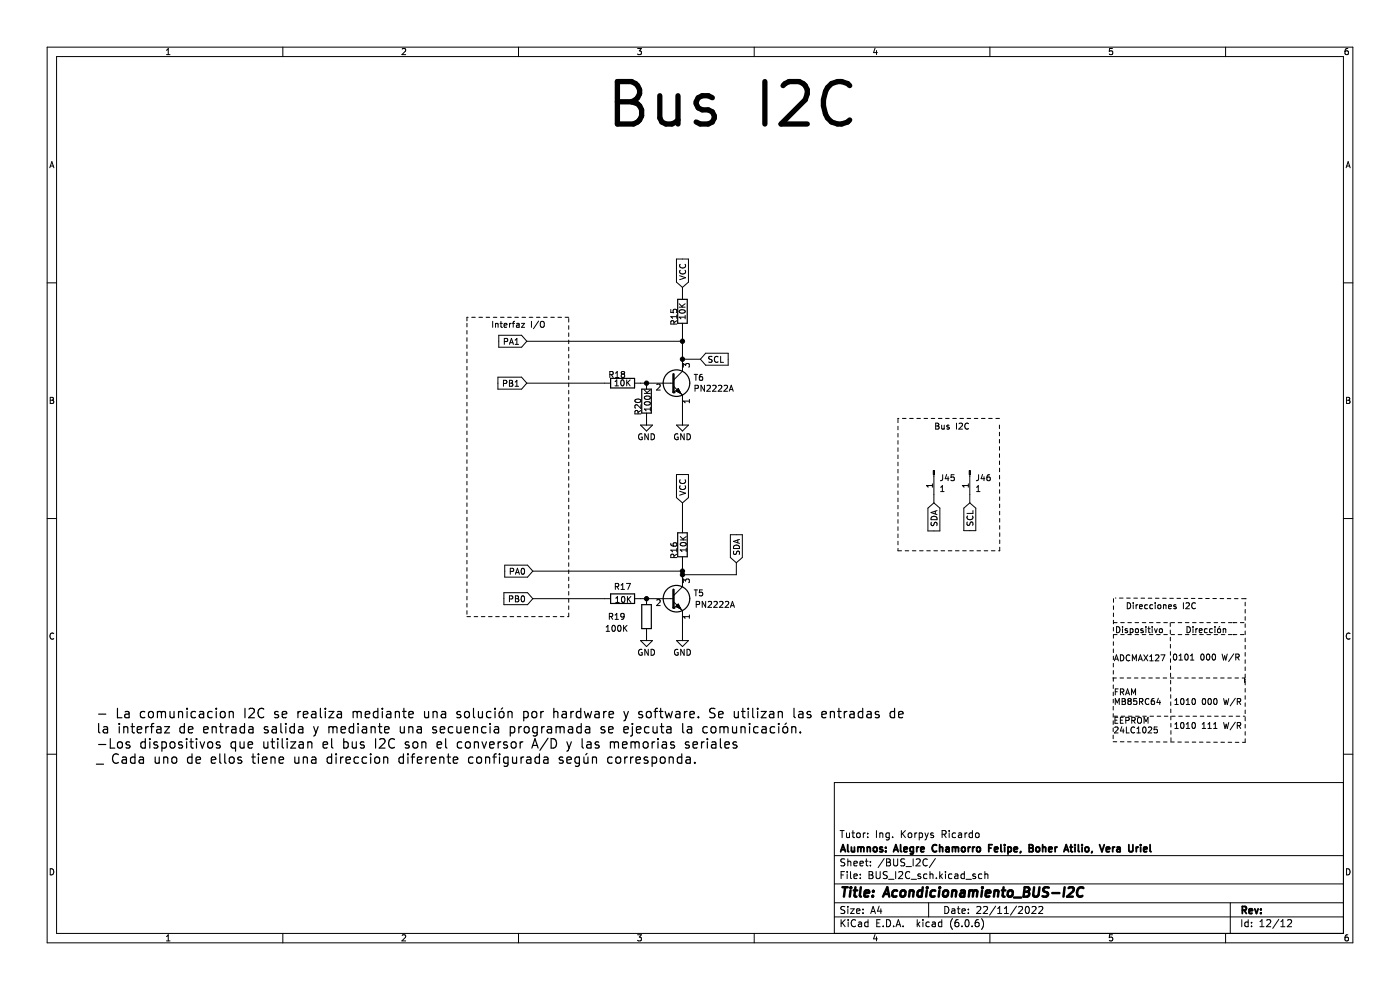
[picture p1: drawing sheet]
(kicad_sch (version 20211123) (generator eeschema)

 (paper "A4")

 (title_block
  (title "Acondicionamiento_BUS-I2C")
  (date "22/11/2022")
  (company "Alumnos: Alegre Chamorro Felipe, Boher Atilio, Vera Uriel")
  (comment 1 "Tutor: Ing. Korpys Ricardo"))

 (lib_symbols
  (symbol "Connector:Conn_01x01_Male" (pin_names (offset 1.016) hide) (in_bom yes) (on_board yes)
   (property "Reference" "J" (id 0) (at 0 2.54 0) (effects (font (size 1.27 1.27))))
   (property "Value" "Conn_01x01_Male" (id 1) (at 0 -2.54 0) (effects (font (size 1.27 1.27))))
   (property "Footprint" "" (id 2) (at 0 0 0) (effects (font (size 1.27 1.27)) hide))
   (property "Datasheet" "~" (id 3) (at 0 0 0) (effects (font (size 1.27 1.27)) hide))
   (symbol "Conn_01x01_Male_1_1"
    (polyline (pts (xy 1.27 0) (xy 0.8636 0)) (stroke (width 0.1524) (type default) (color 0 0 0 0)) (fill (type none)))
    (rectangle (start 0.8636 0.127) (end 0 -0.127) (stroke (width 0.1524) (type default) (color 0 0 0 0)) (fill (type outline)))
    (pin passive line (at 5.08 0 180) (length 3.81) (name "Pin_1" (effects (font (size 1.27 1.27)))) (number "1" (effects (font (size 1.27 1.27)))))))
  (symbol "Device:R" (pin_numbers hide) (pin_names (offset 0)) (in_bom yes) (on_board yes)
   (property "Reference" "R" (id 0) (at 2.032 0 90) (effects (font (size 1.27 1.27))))
   (property "Value" "R" (id 1) (at 0 0 90) (effects (font (size 1.27 1.27))))
   (property "Footprint" "" (id 2) (at -1.778 0 90) (effects (font (size 1.27 1.27)) hide))
   (property "Datasheet" "~" (id 3) (at 0 0 0) (effects (font (size 1.27 1.27)) hide))
   (symbol "R_0_1"
    (rectangle (start -1.016 -2.54) (end 1.016 2.54) (stroke (width 0.254) (type default) (color 0 0 0 0)) (fill (type none))))
   (symbol "R_1_1"
    (pin passive line (at 0 3.81 270) (length 1.27) (name "~" (effects (font (size 1.27 1.27)))) (number "1" (effects (font (size 1.27 1.27)))))
    (pin passive line (at 0 -3.81 90) (length 1.27) (name "~" (effects (font (size 1.27 1.27)))) (number "2" (effects (font (size 1.27 1.27)))))))
  (symbol "Transistor_BJT:PN2222A" (pin_names (offset 0) hide) (in_bom yes) (on_board yes)
   (property "Reference" "Q" (id 0) (at 5.08 1.905 0) (effects (font (size 1.27 1.27)) (justify left)))
   (property "Value" "PN2222A" (id 1) (at 5.08 0 0) (effects (font (size 1.27 1.27)) (justify left)))
   (property "Footprint" "Package_TO_SOT_THT:TO-92_Inline" (id 2) (at 5.08 -1.905 0) (effects (font (size 1.27 1.27) italic) (justify left) hide))
   (property "Datasheet" "https://www.onsemi.com/pub/Collateral/PN2222-D.PDF" (id 3) (at 0 0 0) (effects (font (size 1.27 1.27)) (justify left) hide))
   (symbol "PN2222A_0_1"
    (polyline (pts (xy 0 0) (xy 0.635 0)) (stroke (width 0) (type default) (color 0 0 0 0)) (fill (type none)))
    (polyline (pts (xy 2.54 -2.54) (xy 0.635 -0.635)) (stroke (width 0) (type default) (color 0 0 0 0)) (fill (type none)))
    (polyline (pts (xy 2.54 2.54) (xy 0.635 0.635)) (stroke (width 0) (type default) (color 0 0 0 0)) (fill (type none)))
    (polyline (pts (xy 0.635 1.905) (xy 0.635 -1.905) (xy 0.635 -1.905)) (stroke (width 0.508) (type default) (color 0 0 0 0)) (fill (type none)))
    (polyline (pts (xy 2.413 -2.413) (xy 1.905 -1.905) (xy 1.905 -1.905)) (stroke (width 0) (type default) (color 0 0 0 0)) (fill (type none)))
    (polyline (pts (xy 1.143 -1.651) (xy 1.651 -1.143) (xy 2.159 -2.159) (xy 1.143 -1.651) (xy 1.143 -1.651)) (stroke (width 0) (type default) (color 0 0 0 0)) (fill (type outline)))
    (circle (center 1.27 0) (radius 2.8194) (stroke (width 0.254) (type default) (color 0 0 0 0)) (fill (type none))))
   (symbol "PN2222A_1_1"
    (pin passive line (at 2.54 -5.08 90) (length 2.54) (name "E" (effects (font (size 1.27 1.27)))) (number "1" (effects (font (size 1.27 1.27)))))
    (pin input line (at -5.08 0 0) (length 5.08) (name "B" (effects (font (size 1.27 1.27)))) (number "2" (effects (font (size 1.27 1.27)))))
    (pin passive line (at 2.54 5.08 270) (length 2.54) (name "C" (effects (font (size 1.27 1.27)))) (number "3" (effects (font (size 1.27 1.27)))))))
  (symbol "power:GND" (power) (pin_names (offset 0)) (in_bom yes) (on_board yes)
   (property "Reference" "#PWR" (id 0) (at 0 -6.35 0) (effects (font (size 1.27 1.27)) hide))
   (property "Value" "GND" (id 1) (at 0 -3.81 0) (effects (font (size 1.27 1.27))))
   (property "Footprint" "" (id 2) (at 0 0 0) (effects (font (size 1.27 1.27)) hide))
   (property "Datasheet" "" (id 3) (at 0 0 0) (effects (font (size 1.27 1.27)) hide))
   (symbol "GND_0_1"
    (polyline (pts (xy 0 0) (xy 0 -1.27) (xy 1.27 -1.27) (xy 0 -2.54) (xy -1.27 -1.27) (xy 0 -1.27)) (stroke (width 0) (type default) (color 0 0 0 0)) (fill (type none))))
   (symbol "GND_1_1"
    (pin power_in line (at 0 0 270) (length 0) hide (name "GND" (effects (font (size 1.27 1.27)))) (number "1" (effects (font (size 1.27 1.27))))))))

 (junction (at 144.78 76.2) (diameter 0) (color 0 0 0 0))
 (junction (at 137.16 81.28) (diameter 0) (color 0 0 0 0))
 (junction (at 137.16 127) (diameter 0) (color 0 0 0 0))
 (junction (at 144.78 72.39) (diameter 0) (color 0 0 0 0))
 (junction (at 144.78 121.158) (diameter 0) (color 0 0 0 0))
 (junction (at 144.78 121.92) (diameter 0) (color 0 0 0 0))

 (wire (pts (xy 144.78 76.2) (xy 148.59 76.2)) (stroke (width 0) (type default) (color 0 0 0 0)))
 (polyline (pts (xy 99.06 130.81) (xy 120.65 130.81)) (stroke (width 0) (type default) (color 0 0 0 0)))
 (polyline (pts (xy 236.22 127) (xy 236.1531 157.3463)) (stroke (width 0) (type default) (color 0 0 0 0)))
 (polyline (pts (xy 261.62 132.08) (xy 264.16 132.08)) (stroke (width 0) (type default) (color 0 0 0 0)))

 (wire (pts (xy 113.03 121.158) (xy 144.78 121.158)) (stroke (width 0) (type default) (color 0 0 0 0)))
 (wire (pts (xy 144.78 121.158) (xy 144.78 121.92)) (stroke (width 0) (type default) (color 0 0 0 0)))
 (wire (pts (xy 205.74 106.68) (xy 205.74 104.902)) (stroke (width 0) (type default) (color 0 0 0 0)))
 (polyline (pts (xy 264.0198 144.78) (xy 264.2839 143.6131)) (stroke (width 0) (type default) (color 0 0 0 0)))
 (polyline (pts (xy 236.3354 151.9296) (xy 264.1155 151.9296)) (stroke (width 0) (type default) (color 0 0 0 0)))
 (polyline (pts (xy 236.22 132.08) (xy 261.62 132.08)) (stroke (width 0) (type default) (color 0 0 0 0)))
 (polyline (pts (xy 190.5 116.84) (xy 212.09 116.84)) (stroke (width 0) (type default) (color 0 0 0 0)))
 (polyline (pts (xy 264.16 157.48) (xy 264.16 127)) (stroke (width 0) (type default) (color 0 0 0 0)))
 (polyline (pts (xy 248.2627 132.1318) (xy 248.4192 157.48)) (stroke (width 0) (type default) (color 0 0 0 0)))
 (polyline (pts (xy 236.1531 157.3463) (xy 264.16 157.48)) (stroke (width 0) (type default) (color 0 0 0 0)))
 (polyline (pts (xy 264.0198 143.8244) (xy 264.0198 144.78)) (stroke (width 0) (type default) (color 0 0 0 0)))

 (wire (pts (xy 135.89 81.28) (xy 137.16 81.28)) (stroke (width 0) (type default) (color 0 0 0 0)))
 (wire (pts (xy 144.78 121.92) (xy 156.21 121.92)) (stroke (width 0) (type default) (color 0 0 0 0)))
 (polyline (pts (xy 190.5 88.9) (xy 190.5 116.84)) (stroke (width 0) (type default) (color 0 0 0 0)))
 (polyline (pts (xy 212.0231 88.7663) (xy 190.4331 88.7663)) (stroke (width 0) (type default) (color 0 0 0 0)))

 (wire (pts (xy 144.78 60.96) (xy 144.78 62.23)) (stroke (width 0) (type default) (color 0 0 0 0)))
 (wire (pts (xy 111.76 81.28) (xy 128.27 81.28)) (stroke (width 0) (type default) (color 0 0 0 0)))
 (polyline (pts (xy 261.62 132.08) (xy 261.62 132.08)) (stroke (width 0) (type default) (color 0 0 0 0)))
 (polyline (pts (xy 236.0812 143.8244) (xy 264.0198 143.8244)) (stroke (width 0) (type default) (color 0 0 0 0)))
 (polyline (pts (xy 264.16 127) (xy 236.1531 126.8663)) (stroke (width 0) (type default) (color 0 0 0 0)))

 (wire (pts (xy 113.03 127) (xy 128.27 127)) (stroke (width 0) (type default) (color 0 0 0 0)))
 (wire (pts (xy 144.78 106.68) (xy 144.78 111.76)) (stroke (width 0) (type default) (color 0 0 0 0)))
 (wire (pts (xy 144.78 72.39) (xy 144.78 69.85)) (stroke (width 0) (type default) (color 0 0 0 0)))
 (polyline (pts (xy 236.22 134.62) (xy 261.62 134.62)) (stroke (width 0) (type default) (color 0 0 0 0)))

 (wire (pts (xy 144.78 88.9) (xy 144.78 86.36)) (stroke (width 0) (type default) (color 0 0 0 0)))
 (polyline (pts (xy 261.62 134.62) (xy 261.62 134.62)) (stroke (width 0) (type default) (color 0 0 0 0)))
 (polyline (pts (xy 99.06 68.58) (xy 99.06 130.81)) (stroke (width 0) (type default) (color 0 0 0 0)))

 (wire (pts (xy 135.89 127) (xy 137.16 127)) (stroke (width 0) (type default) (color 0 0 0 0)))
 (wire (pts (xy 156.21 119.38) (xy 156.21 121.92)) (stroke (width 0) (type default) (color 0 0 0 0)))
 (wire (pts (xy 144.78 72.39) (xy 111.76 72.39)) (stroke (width 0) (type default) (color 0 0 0 0)))
 (polyline (pts (xy 120.65 130.81) (xy 120.65 67.31)) (stroke (width 0) (type default) (color 0 0 0 0)))
 (polyline (pts (xy 99.06 67.31) (xy 99.06 68.58)) (stroke (width 0) (type default) (color 0 0 0 0)))
 (polyline (pts (xy 212.09 116.84) (xy 212.0231 88.7663)) (stroke (width 0) (type default) (color 0 0 0 0)))

 (wire (pts (xy 144.78 76.2) (xy 144.78 72.39)) (stroke (width 0) (type default) (color 0 0 0 0)))
 (polyline (pts (xy 261.62 134.62) (xy 264.16 134.62)) (stroke (width 0) (type default) (color 0 0 0 0)))

 (wire (pts (xy 198.12 106.68) (xy 198.12 104.902)) (stroke (width 0) (type default) (color 0 0 0 0)))
 (wire (pts (xy 144.78 134.62) (xy 144.78 132.08)) (stroke (width 0) (type default) (color 0 0 0 0)))
 (polyline (pts (xy 120.65 67.31) (xy 99.06 67.31)) (stroke (width 0) (type default) (color 0 0 0 0)))

 (wire (pts (xy 144.78 119.38) (xy 144.78 121.158)) (stroke (width 0) (type default) (color 0 0 0 0)))

 (text "EEPROM \n24LC1025" (at 236.1531 155.8906 0) (effects (font (size 1.27 1.27)) (justify left bottom)))
 (text "FRAM \nMB85RC64" (at 236.22 149.86 0) (effects (font (size 1.27 1.27)) (justify left bottom)))
 (text "1010 000 W/R" (at 248.92 149.86 0) (effects (font (size 1.27 1.27)) (justify left bottom)))
 (text "1010 111 W/R" (at 248.92 154.94 0) (effects (font (size 1.27 1.27)) (justify left bottom)))
 (text "- La comunicacion I2C se realiza mediante una solución por hardware y software. Se utilizan las entradas de \nla interfaz de entrada salida y mediante una secuencia programada se ejecuta la comunicación. \n-Los dispositivos que utilizan el bus I2C son el conversor A/D y las memorias seriales\n_ Cada uno de ellos tiene una direccion diferente configurada según corresponda. \n" (at 20.32 162.56 0) (effects (font (size 2 2)) (justify left bottom)))
 (text "Dirección\n" (at 251.4346 134.62 0) (effects (font (size 1.27 1.27)) (justify left bottom)))
 (text "Dispositivo" (at 236.4861 134.62 0) (effects (font (size 1.27 1.27)) (justify left bottom)))
 (text "ADCMAX127" (at 236.22 140.5929 0) (effects (font (size 1.27 1.27)) (justify left bottom)))
 (text "Bus I2C\n" (at 198.12 91.44 0) (effects (font (size 1.27 1.27)) (justify left bottom)))
 (text "0101 000 W/R" (at 248.5981 140.4295 0) (effects (font (size 1.27 1.27)) (justify left bottom)))
 (text "Bus I2C" (at 128.27 29.21 0) (effects (font (size 9 9)) (justify left bottom)))
 (text "Interfaz I/O" (at 104.14 69.85 0) (effects (font (size 1.27 1.27)) (justify left bottom)))
 (text "Direcciones I2C" (at 238.76 129.54 0) (effects (font (size 1.27 1.27)) (justify left bottom)))

 (global_label "PA0" (shape input) (at 113.03 121.158 180) (fields_autoplaced) (effects (font (size 1.27 1.27)) (justify right))
  (property "Intersheet References" "${INTERSHEET_REFS}" (id 0) (at 107.0488 121.0786 0) (effects (font (size 1.27 1.27)) (justify left) hide)))
 (global_label "SCL" (shape input) (at 205.74 106.68 270) (fields_autoplaced) (effects (font (size 1.27 1.27)) (justify right))
  (property "Intersheet References" "${INTERSHEET_REFS}" (id 0) (at 205.6606 112.6007 90) (effects (font (size 1.27 1.27)) (justify right) hide)))
 (global_label "SDA" (shape input) (at 198.12 106.68 270) (fields_autoplaced) (effects (font (size 1.27 1.27)) (justify right))
  (property "Intersheet References" "${INTERSHEET_REFS}" (id 0) (at 198.0406 112.6612 90) (effects (font (size 1.27 1.27)) (justify right) hide)))
 (global_label "VCC" (shape input) (at 144.78 106.68 90) (fields_autoplaced) (effects (font (size 1.27 1.27)) (justify left))
  (property "Intersheet References" "${INTERSHEET_REFS}" (id 0) (at -124.46 69.215 0) (effects (font (size 1.27 1.27)) hide)))
 (global_label "VCC" (shape input) (at 144.78 60.96 90) (fields_autoplaced) (effects (font (size 1.27 1.27)) (justify left))
  (property "Intersheet References" "${INTERSHEET_REFS}" (id 0) (at -124.46 23.495 0) (effects (font (size 1.27 1.27)) hide)))
 (global_label "PB0" (shape input) (at 113.03 127 180) (fields_autoplaced) (effects (font (size 1.27 1.27)) (justify right))
  (property "Intersheet References" "${INTERSHEET_REFS}" (id 0) (at 106.8674 126.9206 0) (effects (font (size 1.27 1.27)) (justify right) hide)))
 (global_label "PA1" (shape input) (at 111.76 72.39 180) (fields_autoplaced) (effects (font (size 1.27 1.27)) (justify right))
  (property "Intersheet References" "${INTERSHEET_REFS}" (id 0) (at 105.7788 72.4694 0) (effects (font (size 1.27 1.27)) (justify right) hide)))
 (global_label "PB1" (shape input) (at 111.76 81.28 180) (fields_autoplaced) (effects (font (size 1.27 1.27)) (justify right))
  (property "Intersheet References" "${INTERSHEET_REFS}" (id 0) (at 105.5974 81.2006 0) (effects (font (size 1.27 1.27)) (justify right) hide)))
 (global_label "SDA" (shape input) (at 156.21 119.38 90) (fields_autoplaced) (effects (font (size 1.27 1.27)) (justify left))
  (property "Intersheet References" "${INTERSHEET_REFS}" (id 0) (at 156.1306 113.3988 90) (effects (font (size 1.27 1.27)) (justify left) hide)))
 (global_label "SCL" (shape input) (at 148.59 76.2 0) (fields_autoplaced) (effects (font (size 1.27 1.27)) (justify left))
  (property "Intersheet References" "${INTERSHEET_REFS}" (id 0) (at 154.5107 76.1206 0) (effects (font (size 1.27 1.27)) (justify left) hide)))

 (symbol (lib_id "Device:R") (at 144.78 66.04 180) (unit 1) (in_bom yes) (on_board yes)
  (property "Reference" "R15" (id 0) (at 143.002 67.2084 90))
  (property "Value" "10K" (id 1) (at 144.78 66.04 90))
  (property "Footprint" "Resistor_THT:R_Axial_DIN0207_L6.3mm_D2.5mm_P10.16mm_Horizontal" (id 2) (at 146.558 66.04 90) (effects (font (size 1.27 1.27)) hide))
  (property "Datasheet" "~" (id 3) (at 144.78 66.04 0) (effects (font (size 1.27 1.27)) hide)) (pin "1") (pin "2"))

 (symbol (lib_id "power:GND") (at 137.16 88.9 0) (unit 1) (in_bom yes) (on_board yes)
  (property "Reference" "#PWR051" (id 0) (at 137.16 95.25 0) (effects (font (size 1.27 1.27)) hide))
  (property "Value" "GND" (id 1) (at 137.16 92.71 0))
  (property "Footprint" "" (id 2) (at 137.16 88.9 0) (effects (font (size 1.27 1.27)) hide))
  (property "Datasheet" "" (id 3) (at 137.16 88.9 0) (effects (font (size 1.27 1.27)) hide)) (pin "1"))

 (symbol (lib_id "Device:R") (at 144.78 115.57 180) (unit 1) (in_bom yes) (on_board yes)
  (property "Reference" "R16" (id 0) (at 143.002 116.7384 90))
  (property "Value" "10K" (id 1) (at 145.0086 115.4176 90))
  (property "Footprint" "Resistor_THT:R_Axial_DIN0207_L6.3mm_D2.5mm_P10.16mm_Horizontal" (id 2) (at 146.558 115.57 90) (effects (font (size 1.27 1.27)) hide))
  (property "Datasheet" "~" (id 3) (at 144.78 115.57 0) (effects (font (size 1.27 1.27)) hide)) (pin "1") (pin "2"))

 (symbol (lib_id "Transistor_BJT:PN2222A") (at 142.24 127 0) (unit 1) (in_bom yes) (on_board yes)
  (property "Reference" "T5" (id 0) (at 147.066 125.8316 0) (effects (font (size 1.27 1.27)) (justify left)))
  (property "Value" "PN2222A" (id 1) (at 147.32 128.27 0) (effects (font (size 1.27 1.27)) (justify left)))
  (property "Footprint" "Package_TO_SOT_THT:TO-92L_Wide" (id 2) (at 147.32 128.905 0) (effects (font (size 1.27 1.27) italic) (justify left) hide))
  (property "Datasheet" "https://www.onsemi.com/pub/Collateral/PN2222-D.PDF" (id 3) (at 142.24 127 0) (effects (font (size 1.27 1.27)) (justify left) hide)) (pin "1") (pin "2") (pin "3"))

 (symbol (lib_id "Connector:Conn_01x01_Male") (at 205.74 99.822 270) (unit 1) (in_bom yes) (on_board yes)
  (property "Reference" "J46" (id 0) (at 206.8576 101.3968 90) (effects (font (size 1.27 1.27)) (justify left)))
  (property "Value" "1" (id 1) (at 206.8576 103.7082 90) (effects (font (size 1.27 1.27)) (justify left)))
  (property "Footprint" "Connector_Pin:Pin_D1.0mm_L10.0mm" (id 2) (at 205.74 99.822 0) (effects (font (size 1.27 1.27)) hide))
  (property "Datasheet" "~" (id 3) (at 205.74 99.822 0) (effects (font (size 1.27 1.27)) hide)) (pin "1"))

 (symbol (lib_id "power:GND") (at 137.16 134.62 0) (unit 1) (in_bom yes) (on_board yes)
  (property "Reference" "#PWR052" (id 0) (at 137.16 140.97 0) (effects (font (size 1.27 1.27)) hide))
  (property "Value" "GND" (id 1) (at 137.16 138.43 0))
  (property "Footprint" "" (id 2) (at 137.16 134.62 0) (effects (font (size 1.27 1.27)) hide))
  (property "Datasheet" "" (id 3) (at 137.16 134.62 0) (effects (font (size 1.27 1.27)) hide)) (pin "1"))

 (symbol (lib_id "power:GND") (at 144.78 134.62 0) (unit 1) (in_bom yes) (on_board yes)
  (property "Reference" "#PWR054" (id 0) (at 144.78 140.97 0) (effects (font (size 1.27 1.27)) hide))
  (property "Value" "GND" (id 1) (at 144.78 138.43 0))
  (property "Footprint" "" (id 2) (at 144.78 134.62 0) (effects (font (size 1.27 1.27)) hide))
  (property "Datasheet" "" (id 3) (at 144.78 134.62 0) (effects (font (size 1.27 1.27)) hide)) (pin "1"))

 (symbol (lib_id "Transistor_BJT:PN2222A") (at 142.24 81.28 0) (unit 1) (in_bom yes) (on_board yes)
  (property "Reference" "T6" (id 0) (at 147.066 80.1116 0) (effects (font (size 1.27 1.27)) (justify left)))
  (property "Value" "PN2222A" (id 1) (at 147.066 82.423 0) (effects (font (size 1.27 1.27)) (justify left)))
  (property "Footprint" "Package_TO_SOT_THT:TO-92L_Wide" (id 2) (at 147.32 83.185 0) (effects (font (size 1.27 1.27) italic) (justify left) hide))
  (property "Datasheet" "https://www.onsemi.com/pub/Collateral/PN2222-D.PDF" (id 3) (at 142.24 81.28 0) (effects (font (size 1.27 1.27)) (justify left) hide)) (pin "1") (pin "2") (pin "3"))

 (symbol (lib_id "Device:R") (at 137.16 85.09 180) (unit 1) (in_bom yes) (on_board yes)
  (property "Reference" "R20" (id 0) (at 135.382 86.2584 90))
  (property "Value" "100K" (id 1) (at 137.3886 84.9376 90))
  (property "Footprint" "Resistor_THT:R_Axial_DIN0207_L6.3mm_D2.5mm_P10.16mm_Horizontal" (id 2) (at 138.938 85.09 90) (effects (font (size 1.27 1.27)) hide))
  (property "Datasheet" "~" (id 3) (at 137.16 85.09 0) (effects (font (size 1.27 1.27)) hide)) (pin "1") (pin "2"))

 (symbol (lib_id "power:GND") (at 144.78 88.9 0) (unit 1) (in_bom yes) (on_board yes)
  (property "Reference" "#PWR053" (id 0) (at 144.78 95.25 0) (effects (font (size 1.27 1.27)) hide))
  (property "Value" "GND" (id 1) (at 144.78 92.71 0))
  (property "Footprint" "" (id 2) (at 144.78 88.9 0) (effects (font (size 1.27 1.27)) hide))
  (property "Datasheet" "" (id 3) (at 144.78 88.9 0) (effects (font (size 1.27 1.27)) hide)) (pin "1"))

 (symbol (lib_id "Device:R") (at 132.08 127 90) (unit 1) (in_bom yes) (on_board yes)
  (property "Reference" "R17" (id 0) (at 132.08 124.46 90))
  (property "Value" "10K" (id 1) (at 132.2324 127.2286 90))
  (property "Footprint" "Resistor_THT:R_Axial_DIN0207_L6.3mm_D2.5mm_P10.16mm_Horizontal" (id 2) (at 132.08 128.778 90) (effects (font (size 1.27 1.27)) hide))
  (property "Datasheet" "~" (id 3) (at 132.08 127 0) (effects (font (size 1.27 1.27)) hide)) (pin "1") (pin "2"))

 (symbol (lib_id "Device:R") (at 137.16 130.81 180) (unit 1) (in_bom yes) (on_board yes)
  (property "Reference" "R19" (id 0) (at 130.81 130.81 0))
  (property "Value" "100K" (id 1) (at 130.81 133.35 0))
  (property "Footprint" "Resistor_THT:R_Axial_DIN0207_L6.3mm_D2.5mm_P10.16mm_Horizontal" (id 2) (at 138.938 130.81 90) (effects (font (size 1.27 1.27)) hide))
  (property "Datasheet" "~" (id 3) (at 137.16 130.81 0) (effects (font (size 1.27 1.27)) hide)) (pin "1") (pin "2"))

 (symbol (lib_id "Device:R") (at 132.08 81.28 90) (unit 1) (in_bom yes) (on_board yes)
  (property "Reference" "R18" (id 0) (at 130.9116 79.502 90))
  (property "Value" "10K" (id 1) (at 132.08 81.28 90))
  (property "Footprint" "Resistor_THT:R_Axial_DIN0207_L6.3mm_D2.5mm_P10.16mm_Horizontal" (id 2) (at 132.08 83.058 90) (effects (font (size 1.27 1.27)) hide))
  (property "Datasheet" "~" (id 3) (at 132.08 81.28 0) (effects (font (size 1.27 1.27)) hide)) (pin "1") (pin "2"))

 (symbol (lib_id "Connector:Conn_01x01_Male") (at 198.12 99.822 270) (unit 1) (in_bom yes) (on_board yes)
  (property "Reference" "J45" (id 0) (at 199.2376 101.3968 90) (effects (font (size 1.27 1.27)) (justify left)))
  (property "Value" "1" (id 1) (at 199.2376 103.7082 90) (effects (font (size 1.27 1.27)) (justify left)))
  (property "Footprint" "Connector_Pin:Pin_D1.0mm_L10.0mm" (id 2) (at 198.12 99.822 0) (effects (font (size 1.27 1.27)) hide))
  (property "Datasheet" "~" (id 3) (at 198.12 99.822 0) (effects (font (size 1.27 1.27)) hide)) (pin "1")))
